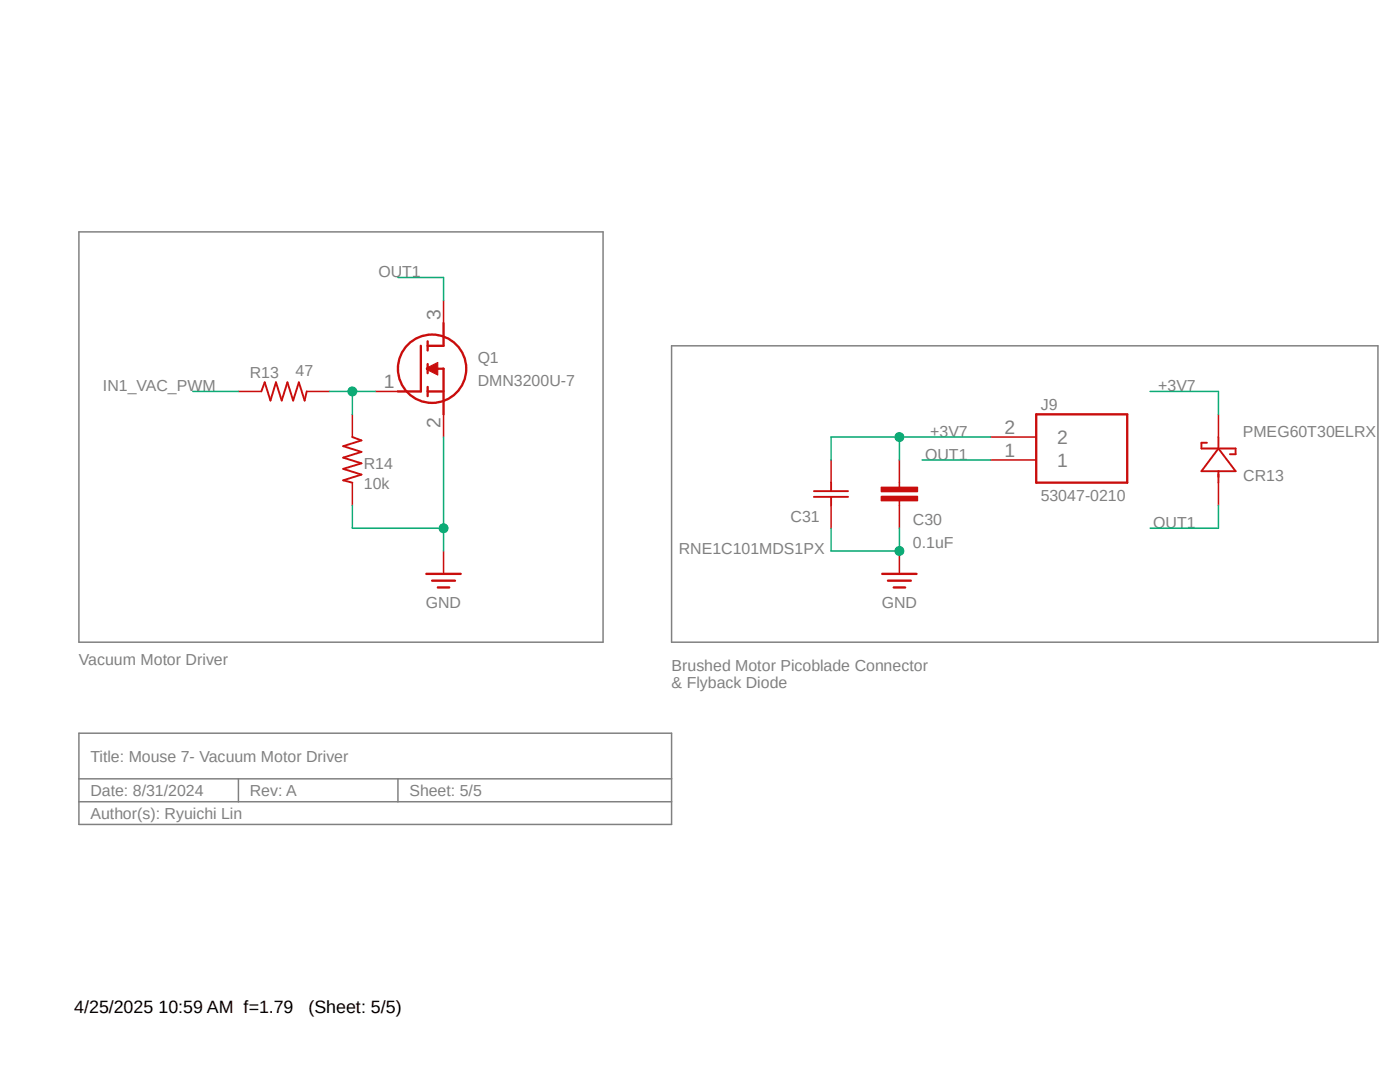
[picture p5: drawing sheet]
<svg xmlns="http://www.w3.org/2000/svg" width="279mm" height="216mm" viewBox="0 0 279 216" stroke-linecap="round" stroke-linejoin="round" font-family="sans-serif">
<path d="M14.8 46.1l261.4 118.6M276.2 46.1l-261.4 118.6" fill="none" stroke="#fff" stroke-width=".2"/>
<path d="M15.7 46.3h104.7v81.8h-104.7zM134 69h141v59.1h-141zM15.7 146.3h118.3v18.2h-118.3zM15.7 155.4h118.3M15.7 160h118.3M47.6 155.4v4.6M79.4 155.4v4.6" fill="none" stroke="#808080" stroke-width=".3"/>
<path d="M206.8 82.7h18.2v13.6h-18.2z" fill="none" stroke="#c90d0c" stroke-width=".47"/>
<path d="M179.5 96.3v.9M179.5 99.9v.9M197.7 91.8h9.1M197.7 87.2h9.1" fill="none" stroke="#c90d0c" stroke-width=".3"/>
<path d="M175.9 99h7.2v.9h-7.2z" fill-rule="evenodd" fill="#c90d0c"/>
<path d="M175.9 99h7.2v.9h-7.2z" fill="none" stroke="#c90d0c" stroke-width=".2"/>
<path d="M175.9 97.2h7.2v.9h-7.2z" fill-rule="evenodd" fill="#c90d0c"/>
<path d="M175.9 97.2h7.2v.9h-7.2z" fill="none" stroke="#c90d0c" stroke-width=".2"/>
<path d="M88.5 59.9v4.6M74.9 78.1h4.5M88.5 82.7v4.5M165.9 91.8v4.5M179.5 91.8v4.5M243.2 82.7v4.5M243.2 96.3v4.5M165.9 100.8v4.6M179.5 100.8v4.6" fill="none" stroke="#c90d0c" stroke-width=".3"/>
<path d="M162.4 98h6.8M162.4 99.1h6.8M165.9 96.3v1.7M165.9 99.1v1.7M240.9 88.3h-1.1v1.2h6.8v1.1h-1.2M243.2 87.2v2.3M243.2 94v2.3M243.2 89.5l3.4 4.5h-6.8z" fill="none" stroke="#c90d0c" stroke-width=".38"/>
<g fill="none" stroke="#c90d0c" stroke-width=".47">
<path d="M84 69v9.1h-4.6M85.3 73.6h3.2v9.1M85.3 78.1h3.2M85.3 68.1v1.8M85.3 72.6v1.9M85.3 77.2v1.8M88.5 64.5v4.5h-3.2"/>
<circle cx="86.2" cy="73.6" r="6.8"/>
</g>
<path d="M85.1 73.4l2.3-1.1v2.5l-2.3-1.1z" fill-rule="evenodd" fill="#c90d0c"/>
<path d="M85.1 73.4l2.3-1.1v2.5l-2.3-1.1z" fill="none" stroke="#c90d0c" stroke-width=".2"/>
<path d="M85.1 114.5h6.8M86.2 115.9h4.6M87.4 117.2h2.3M176.1 114.5h6.8M177.2 115.9h4.6M178.4 117.2h2.2" fill="none" stroke="#c90d0c" stroke-width=".47"/>
<path d="M47.6 78.1h4.6M61.2 78.1h4.6M70.3 82.7v4.5M70.3 96.3v4.5M88.5 109.9v4.6M179.5 109.9v4.6" fill="none" stroke="#c90d0c" stroke-width=".3"/>
<path d="M52.2 78.1l.6-1.8 1.2 3.6 1.1-3.6 1.1 3.6 1.2-3.6 1.1 3.6 1.1-3.6 1.2 3.6 .4-1.8M70.3 87.2l1.8 .7-3.6 1.1 3.6 1.2-3.6 1.1 3.6 1.2-3.6 1.1 3.6 1.1-3.6 1.1 1.8 .5" fill="none" stroke="#c90d0c" stroke-width=".38"/>
<path d="M79.4 55.4h9.1v4.5M229.5 78.1h13.7v4.6M179.5 87.2v4.6M184 91.8h13.7M197.7 87.2h-31.8v4.6M243.2 100.8v4.6h-13.7" fill="none" stroke="#0dab76" stroke-width=".3"/>
<circle cx="179.5" cy="87.2" r=".89" fill="#0dab76"/>
<circle cx="179.5" cy="87.2" r=".89" fill="none" stroke="#0dab76" stroke-width=".2"/>
<path d="M88.5 87.2v22.7M70.3 100.8v4.6h18.2" fill="none" stroke="#0dab76" stroke-width=".3"/>
<circle cx="88.5" cy="105.4" r=".89" fill="#0dab76"/>
<circle cx="88.5" cy="105.4" r=".89" fill="none" stroke="#0dab76" stroke-width=".2"/>
<path d="M165.9 105.4v4.5h13.6v-4.5" fill="none" stroke="#0dab76" stroke-width=".3"/>
<circle cx="179.5" cy="109.9" r=".89" fill="#0dab76"/>
<circle cx="179.5" cy="109.9" r=".89" fill="none" stroke="#0dab76" stroke-width=".2"/>
<path d="M65.8 78.1h9.1M70.3 78.1v4.6" fill="none" stroke="#0dab76" stroke-width=".3"/>
<circle cx="70.3" cy="78.1" r=".89" fill="#0dab76"/>
<circle cx="70.3" cy="78.1" r=".89" fill="none" stroke="#0dab76" stroke-width=".2"/>
<path d="M38.5 78.1h9.1" fill="none" stroke="#0dab76" stroke-width=".3"/>
<g font-size="3.9" fill="#808080">
<text x="87.9" y="63.8" transform="rotate(-90 87.9 63.8)">3</text>
<text x="76.6" y="77.5">1</text>
<text x="87.9" y="85.5" transform="rotate(-90 87.9 85.5)">2</text>
<text x="200.5" y="86.6">2</text>
<text x="210.9" y="88.6">2</text>
<text x="200.5" y="91.1">1</text>
<text x="210.9" y="93.1">1</text>
</g>
<g font-size="3.6">
<text x="14.8" y="202.1">4/25/2025 10:59 AM f=1.79</text>
<text x="61.5" y="202.1">(Sheet: 5/5)</text>
</g>
<g font-size="3.2" fill="#808080">
<text x="75.5" y="55.4">OUT1</text>
<text x="49.9" y="75.4">R13</text>
<text x="59" y="74.9">47</text>
<text x="95.3" y="77">DMN3200U-7</text>
<text x="95.3" y="72.4">Q1</text>
<text x="20.5" y="78.1">IN1_VAC_PWM</text>
<text x="207.7" y="81.7">J9</text>
<text x="231.1" y="78.1">+3V7</text>
<text x="185.6" y="87.2">+3V7</text>
<text x="248" y="87.2">PMEG60T30ELRX</text>
<text x="72.6" y="93.6">R14</text>
<text x="184.7" y="91.8">OUT1</text>
<text x="72.6" y="97.7">10k</text>
<text x="207.7" y="99.9">53047-0210</text>
<text x="248.1" y="96">CR13</text>
<text x="157.8" y="104.1">C31</text>
<text x="182.2" y="104.7">C30</text>
<text x="230.2" y="105.4">OUT1</text>
<text x="135.5" y="110.5">RNE1C101MDS1PX</text>
<text x="182.2" y="109.3">0.1uF</text>
<text x="85" y="121.3">GND</text>
<text x="176" y="121.3">GND</text>
<text x="15.7" y="132.7">Vacuum Motor Driver</text>
<text x="134" y="133.8">Brushed Motor Picoblade Connector</text>
<text x="134" y="137.2">&amp; Flyback Diode</text>
<text x="18" y="152">Title: Mouse 7- Vacuum Motor Driver</text>
<text x="18" y="158.8">Date: 8/31/2024</text>
<text x="49.9" y="158.8">Rev: A</text>
<text x="81.7" y="158.8">Sheet: 5/5</text>
<text x="18" y="163.4">Author(s): Ryuichi Lin</text>
</g>
</svg>
